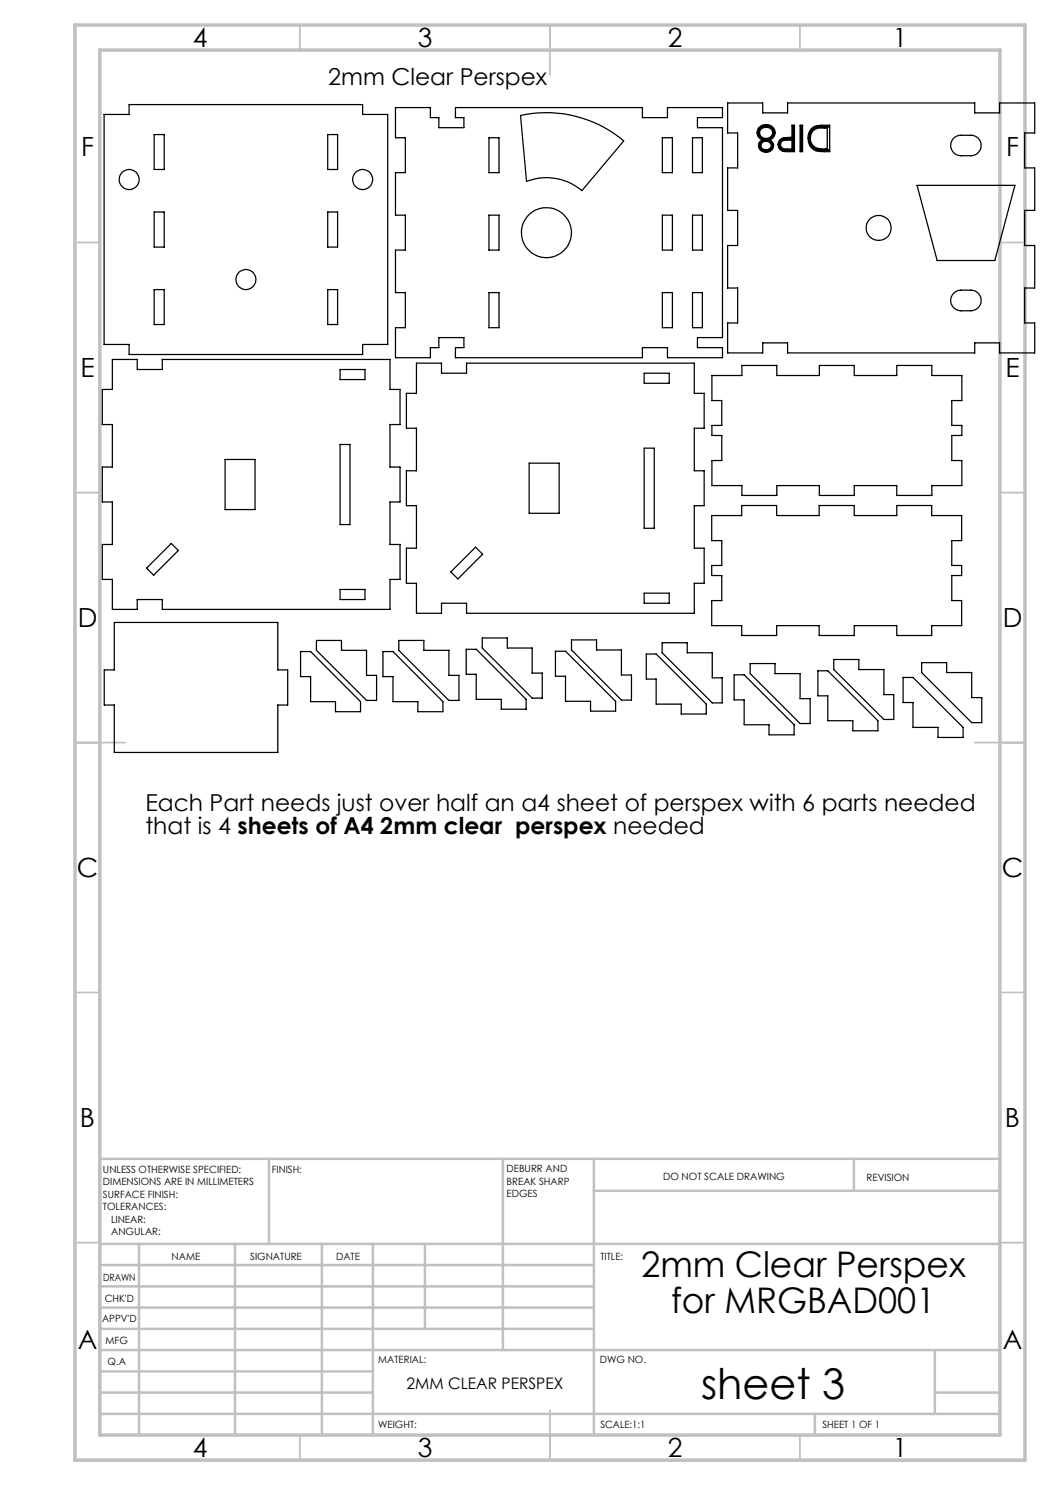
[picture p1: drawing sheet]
<svg xmlns="http://www.w3.org/2000/svg" width="210mm" height="297mm" viewBox="0 0 210 297" stroke-linecap="round" stroke-linejoin="round" font-family="sans-serif">
<g fill="none" stroke="#c0c0c0" stroke-width=".35">
<path d="M60 5v5M110 5v10M160 5v5M15 48.5h5M200 48.5h5M15 98.5h5M200 98.5h5M15 148.5h10M195 148.5h10M15 198.5h5M200 198.5h5M15 248.5h5"/>
<path d="M200 248.5h5M60 287v5M110 282v10M160 287v5"/>
</g>
<g fill="none" stroke="#c0c0c0" stroke-width=".5">
<path d="M53.8 231.8v17M100.6 231.8v38.2M118.8 231.8v55.2M118.8 238.2h81.2M170.8 231.8v6.4M200 231.8h-180v55.2M20 248.8h180M20 257.3h98.8M20 253h98.8M27.8 248.8v38.2M47 248.8v38.2M64.4 248.8v38.2"/>
<path d="M74.6 248.8v38.2M85 248.8v17M20 265.8h98.8M20 261.5h98.8M20 278.5h54.6M20 274.3h54.6M20 270h180M187 278.5h13M187 270v12.8M20 282.8h180M163 282.8v4.2"/>
</g>
<path d="M15 5h190v287h-190zM20 10h180v277h-180z" fill="none" stroke="#c0c0c0" stroke-width=".7"/>
<path d="M164.9 25.6h.6v4.2h-.4h.8v-4.3zM160 25v5.3h.5v-5.3zM162.7 26h.1a2.69 2.69 0 0 1 2.1-.4h.6v4.2a3.4 3.4 0 0 1-2.9-.7 2.27 2.27 0 0 1 .1-3.1zM162.2 25.7a2.77 2.77 0 0 0-.3 3.3 2.77 2.77 0 0 0 3 1.3h1v-5.3l-2.5 .1zM156.3 28.3l.7-.3h1.4v1.8h-1.1a.94 .94 0 0 1-1-.4 .94 .94 0 0 1 0-1.1zM158.4 25v2.5h-1a1.46 1.46 0 0 0-1.8 1.4 1.46 1.46 0 0 0 1.9 1.4h1.4v-5.3zM152.2 25.8a1.3 1.3 0 0 1 1.5-.3 1.3 1.3 0 0 1 .8 1.4h-.1a1.29 1.29 0 0 1-1.6 .8 1.29 1.29 0 0 1-.8-1.6zM152.4 28.6l.6-.3h.5l.5 .2 .2 .4 .1 .3-.3 .5-.9 .2a.8 .8 0 0 1-.8-.4 .8 .8 0 0 1 .1-.9zM151.9 25.4l-.4 .7a1.48 1.48 0 0 0 .9 1.9l-.4 .3a1.48 1.48 0 0 0 .6 2.1 1.48 1.48 0 0 0 2.1-.8v-.9l-.7-.7 .6-.4 .3-.6a1.74 1.74 0 0 0-.6-1.8 1.74 1.74 0 0 0-1.9-.1z" fill-rule="evenodd" fill="#000"/>
<g fill="none" stroke="#000" stroke-width=".25">
<path d="M20.8 22.9h5v-2h46.7v2h5v46h-5v2h-46.7v-2h-5zM30.8 26.9h2v7h-2zM65.5 26.9h2v7h-2zM79.1 21.5h7v2h1.7v2h5v-2h-1.7v-2h37.4v2h5v-2h11v2h-5v2h5v42h-5v2h5v2h-11v-2h-5v2h-37.4v-2h1.7v-2h-5v2h-1.7v2h-7v-6h2v-7h-2v-8.5h2v-7h-2v-8.5h2v-7h-2zM97.8 27.5h2v7h-2zM104.1 23.1a24 24 0 0 1 20.6 5.1l-8.3 9.9a11.1 11.1 0 0 0-11.1-1.8zM132.5 27.5h2v7h-2zM138.5 27.5h2v7h-2zM145.5 20.6h7v2h5v-2h37.4v2h5v-2h7v6h-2v7h2v8.5h-2v7h2v8.5h-2v7h2v6h-7v-2h-5v2h-37.4v-2h-5v2h-7v-6h2v-7h-2v-8.5h2v-7h-2v-8.5h2v-7h-2zM151.8 25.5a1.73 1.73 0 0 1 2.4-.3 1.73 1.73 0 0 1 .5 2.3l-.7 .5a1.34 1.34 0 0 1 .6 1.8 1.34 1.34 0 0 1-1.8 .6 1.26 1.26 0 0 1-1.1-1.1 1.26 1.26 0 0 1 .7-1.3 1.53 1.53 0 0 1-.6-2.5zM152.2 25.8a1.34 1.34 0 0 1 1.5-.3 1.34 1.34 0 0 1 .8 1.3 1.31 1.31 0 0 1-1.5 .9 1.31 1.31 0 0 1-1-1.5zM152.4 28.5a1.04 1.04 0 0 1 1.2-.2 1.04 1.04 0 0 1 .6 1.1 1.12 1.12 0 0 1-1.1 .6 1.12 1.12 0 0 1-.9-.9z"/>
<path d="M156.4 28.3l.4-.2 1.6-.1v1.8h-1a.94 .94 0 0 1-1.1-.3 .94 .94 0 0 1 .1-1.2zM158.4 25h.5v5.3a4.4 4.4 0 0 1-2.9-.4 1.46 1.46 0 0 1-.2-1.7 1.46 1.46 0 0 1 1.6-.7h1zM160 25h.5v5.3h-.5zM162.5 25.5l.4-.2a7.3 7.3 0 0 1 3-.3v5.3h-1a2.76 2.76 0 0 1-3.1-1.5 2.76 2.76 0 0 1 .7-3.3zM162.6 26.2a3.3 3.3 0 0 1 2.9-.6v4.2h-1.1a2.14 2.14 0 0 1-2.2-1.2 2.14 2.14 0 0 1 .4-2.4zM183.4 37.1h19.6l-4 15h-11.6zM190.7 27.7l1.1-.6h2.4a2.05 2.05 0 0 1 2 2 2.05 2.05 0 0 1-2 2h-2a2.07 2.07 0 0 1-1.9-1.2 2.07 2.07 0 0 1 .4-2.2zM30.8 42.4h2v7h-2zM30.8 57.9h2v7h-2zM65.5 42.4h2v7h-2zM65.5 57.9h2v7h-2zM97.8 58.5h2v7h-2z"/>
<path d="M97.8 43h2v7h-2zM132.5 58.5h2v7h-2zM132.5 43h2v7h-2zM138.5 58.5h2v7h-2zM138.5 43h2v7h-2zM190.7 58.7l.5-.4 .6-.2 2.4-.1a2.06 2.06 0 0 1 2 2.1 2.06 2.06 0 0 1-2 2.1h-2a2.07 2.07 0 0 1-1.9-1.3 2.07 2.07 0 0 1 .4-2.2zM22.5 71.9h4.9v2h5.1v-2h45.5v6h2v7h-2v8.5h2v7h-2v8.5h2v7h-2v6h-45.5v-2h-5.1v2h-4.9v-6h-2v-7h2v-8.5h-2v-7h2v-8.5h-2v-7h2zM68 73.9h5v2h-5zM83.3 72.6h5v2h5v-2h45.6v6.1h1.9v7h-1.9v8.5h1.9v6.9h-1.9v8.5h1.9v7.1h-1.9v6h-45.6v-2.1h-5v2.1h-5v-6h-2v-7.1h2v-8.5h-2v-6.9h2v-8.5h-2v-7h2zM128.8 74.6h5v2.1h-5zM142.4 75.1h6v-2h7v2h8.5v-2h7v2h8.5v-2h7v2h6v5h-2v5h2v2h-2v5h2v5h-6v2h-7v-2h-8.5v2h-7v-2h-8.5v2h-7v-2h-6v-5h2v-5h-2v-2h2v-5h-2zM45 91.9h6v10h-6z"/>
<path d="M68 88.9h2v16h-2zM105.8 92.6h6v10.1h-6zM128.8 89.6h2v16.1h-2zM34.3 108.7l1.4 1.4-5 4.9-1.4-1.4zM68 117.9h5v2h-5zM95.1 109.4l1.4 1.4-4.9 5-1.4-1.4zM128.8 118.6h5v2h-5zM142.3 103.1h6v-2h7v2h8.5v-2h7.1v2h8.5v-2h6.9v2h6v5h-1.9v5h1.9v2h-1.9v5h1.9v5h-6v2h-6.9v-2h-8.5v2h-7.1v-2h-8.5v2h-7v-2h-6v-5h2.1v-5h-2.1v-2h2.1v-5h-2.1zM22.9 124.5h32.7v9.5h1.9v7h-1.9v9.5h-32.7v-9.5h-2.1v-7h2.1zM60.1 130.3h2l10 10v2h-5v-2h-5v-5h-2zM63.3 128.1h5v2h5v5h2v5h-2l-10-10zM76.6 130.3h2l10 10v2h-5v-2h-5v-5h-2z"/>
<path d="M79.8 128.1h5v2h5v5h2v5h-2l-10-10zM93.2 129.9h2l10 10v1.9h-4.9v-1.9h-5.1v-5h-2zM96.4 127.6h5.1v2h4.9v5h2v5h-2l-10-10zM111.1 130.2h2l10 10.1v1.9h-5v-1.9h-5v-5h-2zM114.3 128h5v2h5v5h2v5h-2l-10-10zM129.3 130.8h1.9l10.1 10v2h-5.1v-2h-5v-5h-1.9zM132.4 128.5h5v2.1h5.1v5h1.9v5h-1.9l-10.1-10zM146.8 135h2l10 10v2h-5v-2h-5v-5h-2zM150 132.7h5v2h5v5h2v5h-2l-10-10zM163.6 134.2h2l10 9.9v2.1h-5v-2.1h-5v-4.9h-2zM166.8 131.9h5v2h5v5h2v5h-2l-10-10zM180.6 135.5h2l10 10v2h-5v-2h-5v-5h-2z"/>
<path d="M184.3 132.5h5v2h5v5h2.1v5h-2.1l-10-10z"/>
<circle cx="25.8" cy="35.9" r="2"/>
<circle cx="72.5" cy="35.9" r="2"/>
<circle cx="49.2" cy="55.9" r="2"/>
<circle cx="109.3" cy="46.5" r="5"/>
<circle cx="175.7" cy="45.6" r="2.5"/>
</g>
<text font-size="8.5" x="140.2" y="279.7">sheet 3</text>
<g font-size="7.1">
<text x="128.2" y="255.5">2mm Clear Perspex</text>
<text x="134.2" y="262.5">for MRGBAD001</text>
</g>
<g font-size="5.3">
<text x="38.5" y="9.5">4</text>
<text x="83.5" y="9.5">3</text>
<text x="133.6" y="9.5">2</text>
<text x="178.6" y="9.5">1</text>
<text x="16.2" y="31.2">F</text>
<text x="201.2" y="31.2">F</text>
<text x="16.1" y="75.5">E</text>
<text x="201.1" y="75.5">E</text>
<text x="15.5" y="125.5">D</text>
<text x="200.5" y="125.5">D</text>
<text x="15.4" y="175.5">C</text>
<text x="200.4" y="175.5">C</text>
<text x="16" y="225.5">B</text>
<text x="201" y="225.5">B</text>
<text x="15.5" y="269.8">A</text>
<text x="200.5" y="269.8">A</text>
<text x="38.5" y="291.5">4</text>
<text x="83.5" y="291.5">3</text>
<text x="133.6" y="291.5">2</text>
<text x="178.6" y="291.5">1</text>
</g>
<g font-size="4.7">
<text x="65.7" y="17.1">2mm Clear Perspex</text>
<text x="29.1" y="162.3">Each Part needs just over half an a4 sheet of perspex with 6 parts needed</text>
<text x="29.1" y="166.8">that is 4 sheets of A4 2mm clear perspex needed</text>
</g>
<text font-size="3.2" x="81.3" y="277.9">2MM CLEAR PERSPEX</text>
<g font-size="2">
<text x="20.6" y="234.6">UNLESS OTHERWISE SPECIFIED:</text>
<text x="20.6" y="237.1">DIMENSIONS ARE IN MILLIMETERS</text>
<text x="20.6" y="239.6">SURFACE FINISH:</text>
<text x="54.4" y="234.6">FINISH:</text>
<text x="101.3" y="234.5">DEBURR AND</text>
<text x="101.3" y="237">BREAK SHARP</text>
<text x="101.3" y="239.5">EDGES</text>
<text x="132.6" y="236">DO NOT SCALE DRAWING</text>
<text x="173.3" y="236.2">REVISION</text>
<text x="20.6" y="242.1">TOLERANCES:</text>
<text x="22.2" y="244.6">LINEAR:</text>
<text x="22.2" y="247.1">ANGULAR:</text>
<text x="34.3" y="252">NAME</text>
<text x="50" y="251.9">SIGNATURE</text>
<text x="67.2" y="251.9">DATE</text>
<text x="120.1" y="251.9">TITLE:</text>
<text x="20.6" y="256.1">DRAWN</text>
<text x="20.9" y="260.3">CHK'D</text>
<text x="20.4" y="264.4">APPV'D</text>
<text x="21.1" y="268.8">MFG</text>
<text x="21.5" y="273">Q.A</text>
<text x="75.6" y="272.5">MATERIAL:</text>
<text x="120" y="272.5">DWG NO.</text>
<text x="75.6" y="285.5">WEIGHT:</text>
<text x="120.1" y="285.6">SCALE:1:1</text>
<text x="164.5" y="285.6">SHEET 1 OF 1</text>
</g>
</svg>
